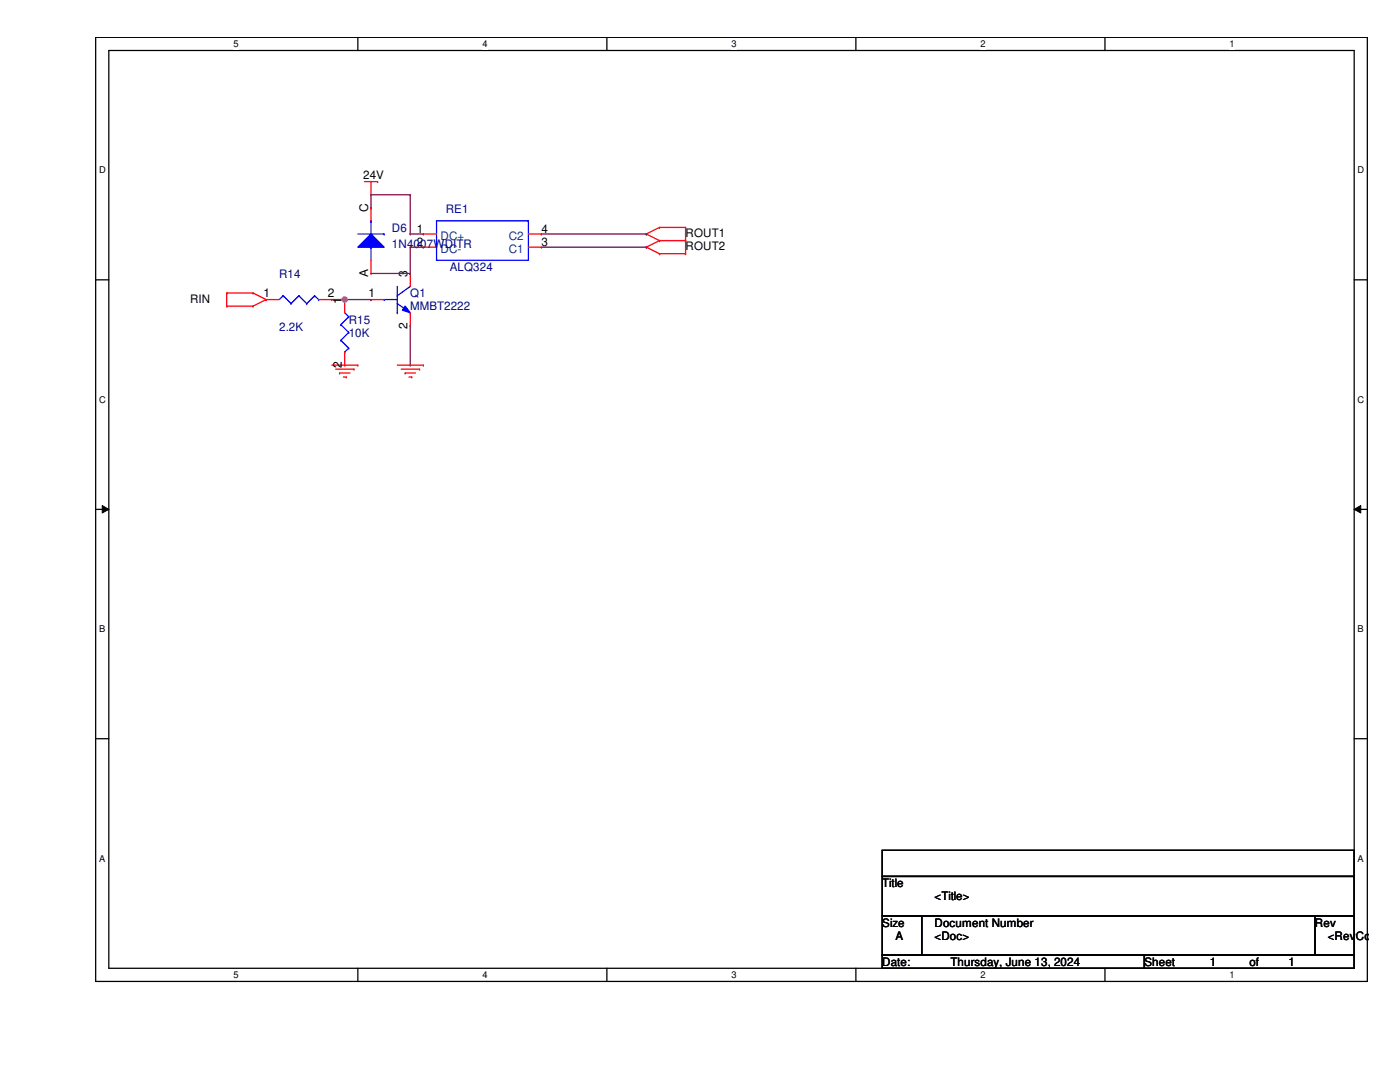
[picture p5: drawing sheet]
<svg xmlns="http://www.w3.org/2000/svg" width="279mm" height="216mm" viewBox="0 0 279 216" stroke-linecap="round" stroke-linejoin="round" font-family="sans-serif">
<path d="M19.1 7.5h253.8v188.3h-253.8zM21.7 10.1h248.6v183.1h-248.6z" fill="none" stroke="#000" stroke-width=".25"/>
<g fill="#fff">
<path d="M46.6 7.7h1v2.1h-1z"/>
<path d="M46.6 193.5h1v2.1h-1z"/>
</g>
<path d="M71.4 7.5v2.6M71.4 193.2v2.6" fill="none" stroke="#000" stroke-width=".25"/>
<g fill="#fff">
<path d="M96.3 7.7h1v2.1h-1z"/>
<path d="M96.3 193.5h1v2.1h-1z"/>
</g>
<path d="M121.1 7.5v2.6M121.1 193.2v2.6" fill="none" stroke="#000" stroke-width=".25"/>
<g fill="#fff">
<path d="M146 7.7h1v2.1h-1z"/>
<path d="M146 193.5h1v2.1h-1z"/>
</g>
<path d="M170.8 7.5v2.6M170.8 193.2v2.6" fill="none" stroke="#000" stroke-width=".25"/>
<g fill="#fff">
<path d="M195.7 7.7h1v2.1h-1z"/>
<path d="M195.7 193.5h1v2.1h-1z"/>
</g>
<path d="M220.5 7.5v2.6M220.5 193.2v2.6" fill="none" stroke="#000" stroke-width=".25"/>
<g fill="#fff">
<path d="M245.4 7.7h1v2.1h-1z"/>
<path d="M245.4 193.5h1v2.1h-1z"/>
<path d="M19.8 32.9h1.3v2.1h-1.3z"/>
<path d="M270.9 32.9h1.3v2.1h-1.3z"/>
<path d="M19.8 78.7h1.3v2.1h-1.3z"/>
<path d="M270.9 78.7h1.3v2.1h-1.3z"/>
</g>
<path d="M19.1 55.8h2.6M270.3 55.8h2.6" fill="none" stroke="#000" stroke-width=".25"/>
<g fill="#fff">
<path d="M19.8 124.5h1.2v2.1h-1.2z"/>
<path d="M270.9 124.5h1.3v2.1h-1.3z"/>
</g>
<path d="M19.1 101.6h2.6M270.3 101.6h2.6" fill="none" stroke="#000" stroke-width=".25"/>
<path d="M20.4 100.9l1.3 .7-1.3 .8zM270.3 101.6l1.3-.7v1.5z" fill="#000"/>
<path d="M20.4 100.9l1.3 .7-1.3 .8zM270.3 101.6l1.3-.7v1.5z" fill="none" stroke="#000" stroke-width=".2"/>
<g fill="#fff">
<path d="M19.8 170.3h1.2v2h-1.2z"/>
<path d="M270.9 170.3h1.3v2h-1.3z"/>
</g>
<path d="M19.1 147.4h2.6M270.3 147.4h2.6M176.1 169.7h94.2v5.2h-94.2zM176.1 174.9h94.2v7.9h-94.2zM176.1 182.8h7.8v7.8h-7.8zM176.1 190.6h52.3v2.6h-52.3zM183.9 182.8h78.5v7.8h-78.5zM228.4 190.6h41.9v2.6h-41.9zM262.4 182.8h7.9v7.8h-7.9z" fill="none" stroke="#000" stroke-width=".25"/>
<g fill="none" stroke="#f00" stroke-width=".25">
<path d="M72.7 36.2h2.7M74 38.9h.1M74 36.2v2.7M75.4 36.2h.1M45.3 58.5h.1M45.3 58.5v2.6M45.3 58.5h5.2M50.5 58.5h.1M50.5 58.5l2.6 1.3M53.1 59.8h.1M53.1 59.8l-2.6 1.3M53.1 59.8h2.6"/>
<path d="M63.6 59.8h2.6M66.2 59.8h.1M68.8 59.8h.1M68.8 59.8v2.6M84.5 46.7h.1M84.5 49.3h.1M84.5 46.7h2.6M84.5 49.3h2.6M105.5 46.7h2.5M105.5 49.3h2.5M108 49.3h.1M108 46.7h.1"/>
<path d="M129 46.7h.1M129 49.3h.1M129 46.7l2.6 1.3M129 49.3l2.6 1.3M131.6 45.4h.1M131.6 48h.1M131.6 50.6h.1M131.6 45.4l-2.6 1.3M131.6 45.4h5.2M131.6 48h5.2M131.6 48l-2.6 1.3M131.6 50.6h5.2"/>
<path d="M136.8 45.4h.1M136.8 48h.1M136.8 50.6h.1M136.8 45.4v5.2M45.3 61.1h.1M45.3 61.1h5.2M50.5 61.1h.1M66.2 72.9h5.2M67 73.7h3.7M67.8 74.4h.1M67.8 74.4h2.1M68.5 75.2h.6"/>
<path d="M68.8 72.9h.1M68.8 70.2v2.7M69.1 75.2h.1M70.7 73.7h.1M71.4 72.9h.1M79.3 72.9h5.2M80.1 73.7h3.6M80.9 74.4h.1M80.9 74.4h2M81.6 75.2h.6M82.2 75.2h.1M83.7 73.7h.1"/>
<path d="M84.5 72.9h.1"/>
</g>
<g fill="none" stroke="#00f" stroke-width=".25">
<path d="M56.5 59h.1M56.5 59l-.8 .8M56.5 59l1.6 1.6M59.6 59h.1M59.6 59l-1.5 1.6M59.6 59l1.6 1.6M62.8 59h.1M62.8 59l-1.6 1.6M62.8 59l.8 .8M63.6 59.8h.1M87.1 44.1h18.4v7.8h-18.4zM58.1 60.6h.1"/>
<path d="M61.2 60.6h.1M68 64.8h.1M68 67.9h.1M68 64.8l1.6 1.5M68 67.9l1.6 1.6M68.8 70.2h.1M68.8 62.4l.8 .8M69.6 63.2h.1M69.6 66.3h.1M69.6 69.5h.1M69.6 63.2l-1.6 1.6M69.6 66.3l-1.6 1.6"/>
<path d="M69.6 69.5l-.8 .7"/>
</g>
<path d="M74 46.7l2.7 2.6h-5.3z" fill="#00f"/>
<g fill="none" stroke="#00f" stroke-width=".25">
<path d="M71.4 46.7h5.3M74 46.7l2.7 2.6h-5.3zM74 49.3h.1M74 44.1h.1M74 44.1v2.6M74 49.3v2.6M76.7 46.7h.1M76.7 59.8h.1M76.7 59.8h2.6M79.3 59h.1M79.3 57.1v5.3M81.9 57.1l-2.6 1.9"/>
<path d="M79.3 62.4h.1M79.3 60.6l2.6 1.8M81.9 62.4h.1"/>
</g>
<path d="M74 54.6h.1M74 41.5h.1M74 41.5v2.6M74 51.9v2.7" fill="none" stroke="#f00" stroke-width=".25"/>
<path d="M80.9 61.1l1 1.3-1.6-.5z" fill="#00f"/>
<path d="M80.9 61.1l1 1.3-1.6-.5z" fill="none" stroke="#00f" stroke-width=".25"/>
<path d="M74 59.8h.1M74 59.8h2.7M81.9 54.6h.1M81.9 54.6v2.5M81.9 65h.1M81.9 62.4v2.6" fill="none" stroke="#f00" stroke-width=".25"/>
<path d="M66.2 59.8h7.8M68.8 59.8h.1M74 59.8h.1" fill="none" stroke="#800040" stroke-width=".25"/>
<circle cx="68.8" cy="59.8" r=".51" fill="#f0f"/>
<circle cx="68.8" cy="59.8" r=".51" fill="none" stroke="#f0f" stroke-width=".25"/>
<g fill="none" stroke="#800040" stroke-width=".25">
<path d="M74 38.9h.1M74 38.9v2.6M74 38.9h7.9M81.9 38.9h.1M81.9 38.9v7.8M74 54.6h7.9M81.9 49.3h.1M81.9 54.6h.1M81.9 46.7h.1M81.9 49.3v5.3M81.9 49.3h2.6M81.9 46.7h2.6"/>
<path d="M108 49.3h21M108 46.7h21M129 46.7h.1M129 49.3h.1M81.9 72.9h.1M81.9 65v7.9"/>
</g>
<circle cx="68.8" cy="59.8" r=".51" fill="#f0f"/>
<circle cx="68.8" cy="59.8" r=".51" fill="none" stroke="#f0f" stroke-width=".25"/>
<g font-size="2.4">
<text x="73.5" y="42.2" transform="rotate(-90 73.5 42.2)">C</text>
<text x="52.6" y="59.2">1</text>
<text x="65.4" y="59.2">2</text>
<text x="73.5" y="55.4" transform="rotate(-90 73.5 55.4)">A</text>
<text x="73.5" y="59.2">1</text>
<text x="81.3" y="55.3" transform="rotate(-90 81.3 55.3)">3</text>
<text x="68.2" y="60.6" transform="rotate(-90 68.2 60.6)">1</text>
<text x="81.3" y="65.6" transform="rotate(-90 81.3 65.6)">2</text>
<text x="68.2" y="73.4" transform="rotate(-90 68.2 73.4)">2</text>
</g>
<g font-size="2.3">
<text x="72.5" y="35.8">24V</text>
<text x="83.2" y="46.5">1</text>
<text x="108" y="46.5">4</text>
<text x="136.8" y="47.3">ROUT1</text>
<text x="83.2" y="49.1">2</text>
<text x="108" y="49.1">3</text>
<text x="136.8" y="49.9">ROUT2</text>
<text x="37.9" y="60.4">RIN</text>
<text x="176.1" y="177">Title</text>
<text x="186.5" y="179.7">&lt;Title&gt;</text>
<text x="176.1" y="184.9">Size</text>
<text x="186.5" y="184.9">Document Number</text>
<text x="262.4" y="184.9">Rev</text>
<text x="178.7" y="187.5">A</text>
<text x="186.5" y="187.5">&lt;Doc&gt;</text>
<text x="265" y="187.5">&lt;RevCo</text>
<text x="176.1" y="192.7">Date:</text>
<text x="189.7" y="192.7">Thursday, June 13, 2024</text>
<text x="228.4" y="192.7">Sheet</text>
<text x="241.5" y="192.7">1</text>
<text x="249.3" y="192.7">of</text>
<text x="257.2" y="192.7">1</text>
</g>
<g font-size="2.3" fill="#000080">
<text x="78.2" y="46.2">D6</text>
<text x="88.9" y="42.6">RE1</text>
<text x="78.2" y="49.4">1N4007WDITR</text>
<text x="55.7" y="55.4">R14</text>
<text x="81.9" y="59.3">Q1</text>
<text x="89.7" y="54.1">ALQ324</text>
<text x="69.6" y="64.6">R15</text>
<text x="81.9" y="61.9">MMBT2222</text>
<text x="55.7" y="66.1">2.2K</text>
<text x="69.6" y="67.2">10K</text>
</g>
<g font-size="2.3" fill="#004080">
<text x="87.9" y="47.8">DC+</text>
<text x="101.5" y="47.8">C2</text>
<text x="87.9" y="50.4">DC-</text>
<text x="101.5" y="50.4">C1</text>
</g>
<g font-size="1.9">
<text x="46.6" y="9.4">5</text>
<text x="96.3" y="9.4">4</text>
<text x="146" y="9.4">3</text>
<text x="195.7" y="9.4">2</text>
<text x="245.4" y="9.4">1</text>
<text x="19.8" y="34.6">D</text>
<text x="270.9" y="34.6">D</text>
<text x="19.8" y="80.3">C</text>
<text x="270.9" y="80.3">C</text>
<text x="19.8" y="126.2">B</text>
<text x="270.9" y="126.2">B</text>
<text x="19.8" y="171.9">A</text>
<text x="270.9" y="171.9">A</text>
<text x="46.6" y="195.2">5</text>
<text x="96.3" y="195.2">4</text>
<text x="146" y="195.2">3</text>
<text x="195.7" y="195.2">2</text>
<text x="245.4" y="195.2">1</text>
</g>
</svg>
